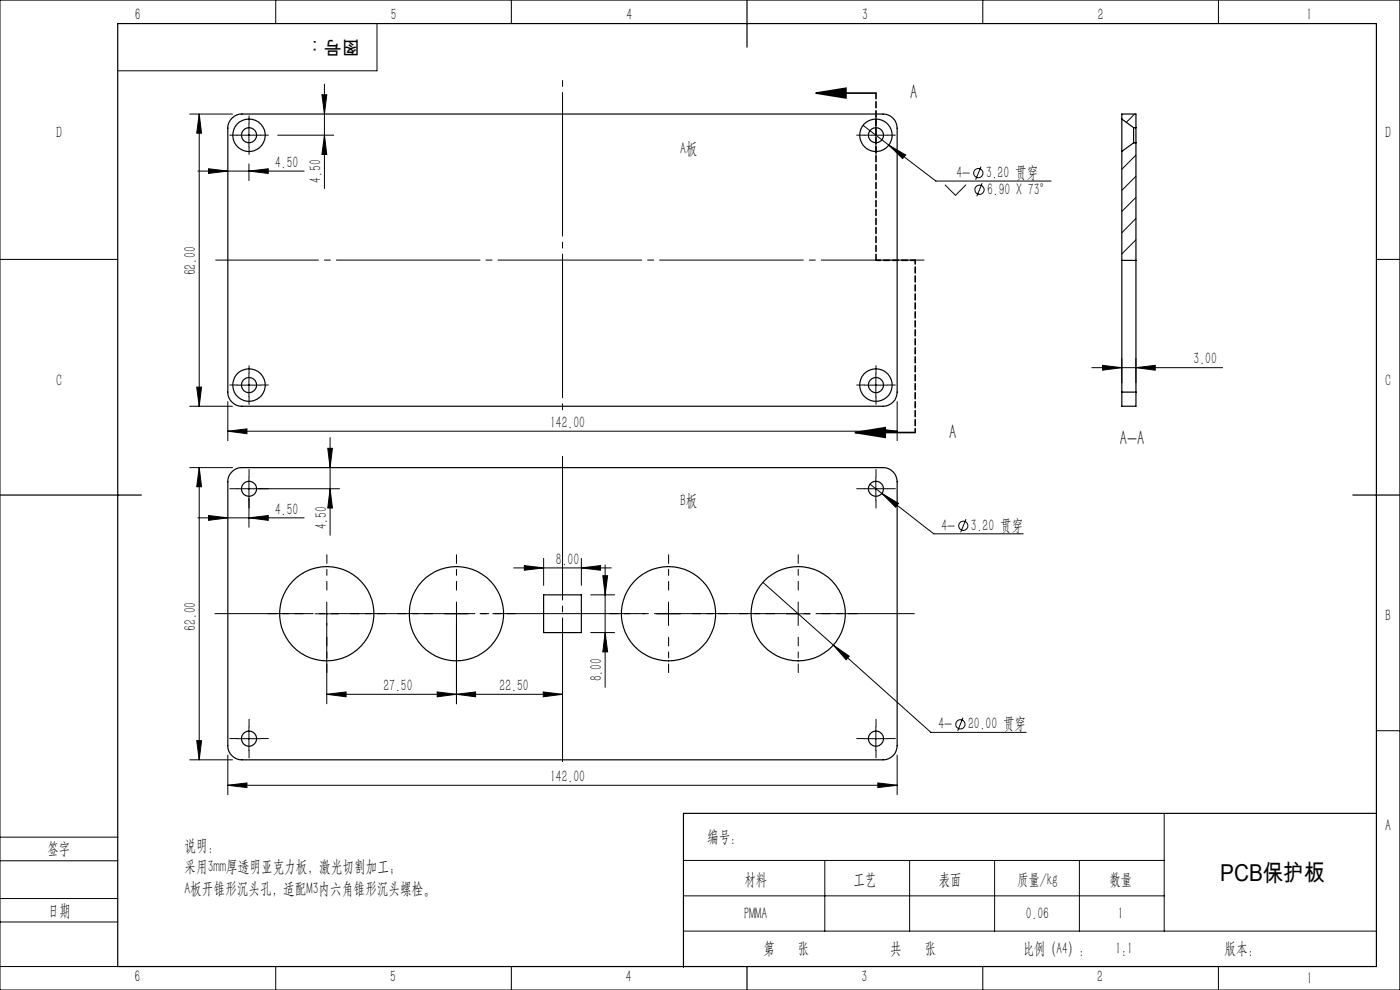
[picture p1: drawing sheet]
<svg xmlns="http://www.w3.org/2000/svg" width="297mm" height="210mm" viewBox="0 0 297 210" stroke-linecap="round" stroke-linejoin="round" font-family="sans-serif">
<g fill="none" stroke="#000" stroke-width=".21">
<path d="M0 0h297v210h-297zM58.5 0v5M68.8 17.8v22.2M108.5 0v5M208.5 0v5M258.5 0v5M40.3 24.2h9M42 36.3h22.5M42.3 24.2l.5 4h-1.1zM42.3 24.2v62M44.2 35.8l4.1 .5-4.1 .5zM50.3 28.7h5"/>
<path d="M52.8 36.3l4.1-.5v1zM52.8 26.2v5M52.8 34.8v3.5M58.9 28.7h11.9M68.3 20.1h1l-.5 4.1zM68.8 28.7l.5 4.1h-1zM183.1 26.6l5.5 4.2M183.3 28.7h5M185.8 26.2v5M188.6 30.8l3.5 2.1-.6 .7zM188.6 30.8l9.9 7.6h24.5M200.4 39.2l2.3 2.2 2.2-2.2"/>
<path d="M208.1 35.3l-1.1 2.8M208.4 38.9l-1.2 2.8M240.7 24.2l-1.8 1.8M241 32.9l-3 3M241 37.4l-3 3M0 55h25M241 41.9l-3 3M241 46.3l-3 3.1M241 50.9l-3 3M292 55h5M52.8 79.2v5M185.8 79.2v5"/>
<path d="M231.6 78h27.8M233.9 77.5l4.1 .5-4.1 .5zM238 76v5.2M241 78l4.1-.5v1zM241 76v5.2M40.3 86.2h9M40.3 99.2h9M41.7 82.1h1.1l-.5 4.1zM42.3 99.2l.5 4h-1.1zM42.3 99.2v62M48.3 91.5l4.1-.5v1zM48.3 85.2v8.3"/>
<path d="M48.3 91.5h142M50.3 81.7h5M69.5 95.1h1l-.5 4.1zM70 92.8v20.8M183.3 81.7h5M186.2 91l4.1 .5-4.1 .5zM190.3 85.2v8.3M42 109.8h22.5M44.2 109.4l4.1 .4-4.1 .6zM50.3 103.7h21.7M52.8 109.8l4.1-.4v1zM52.8 101.2v10.7"/>
<path d="M70 103.7l.5 4.1h-1zM111.2 120l4.1 .5-4.1 .5zM115.3 118.5v5.7M123.3 118.5v5.7M128.4 119.8v26M183.3 103.7h5M184.6 102.7l13.5 10.5h19M185.8 101.2v5M187.1 104.7l3.5 2.1-.6 .8zM204.9 110.1l-1.1 2.8M66.8 130.2h5M69.3 127.7v21.6"/>
<path d="M94.3 130.2h5M96.8 127.7v21.6M109 120.5h20.7M123.3 120.5l4.1-.5v1zM125.3 126.2h5.1M125.3 134.2h5.1M127.9 122.1h1l-.5 4.1zM128.4 134.2l.5 4.1h-1zM139.3 130.2h5M141.8 127.7v5M161.9 123.5l14.9 13.3M166.8 130.2h5"/>
<path d="M169.3 127.7v5M176.8 136.8l3.4 2.4-.7 .7zM176.8 136.8l20.7 18.6h20.2M41.7 157.1h1.1l-.5 4.1zM50.3 156.7h5M52.8 154.2v5M69.3 147.3l4.1-.5v1zM69.3 147.3h50M92.7 146.8l4.1 .5-4.1 .5zM96.8 147.3l4.1-.5v1zM115.3 146.8l4 .5-4 .5zM183.3 156.7h5"/>
<path d="M185.8 154.2v5M204.3 152.3l-1.1 2.7M292 155h5M0 177.6h25M40.3 161.2h9M48.3 166.6l4.1-.5v1zM48.3 160.2v8.4M48.3 166.6h142M186.2 166.1l4.1 .5-4.1 .5zM190.3 160.2v8.4M0 182.6h25M0 190.6h25"/>
<path d="M0 195.6h25M0 205h25M58.5 205v5M108.5 205v5M208.5 205v5M258.5 205v5"/>
<circle cx="207.5" cy="36.7" r=".98"/>
<circle cx="207.8" cy="40.3" r=".98"/>
<circle cx="204.4" cy="111.5" r=".98"/>
<circle cx="203.7" cy="153.7" r=".98"/>
</g>
<path d="M173.1 19.7l6.4-1v2.1zM173.1 19.7h12.7M181.4 91.7l6.4-1v2.1zM181.4 91.7h12.7" fill="none" stroke="#000" stroke-width=".35"/>
<path d="M194 130.2h-148.4" fill="none" stroke="#000" stroke-width=".21" stroke-dasharray="30.5 1.3 1.3 1.3" stroke-dashoffset="9.6"/>
<path d="M196 55.2h-150.3" fill="none" stroke="#000" stroke-width=".21" stroke-dasharray="30.5 1.3 1.3 1.3" stroke-dashoffset="8.7"/>
<path d="M119.3 95.7v66.9" fill="none" stroke="#000" stroke-width=".21" stroke-dasharray="30.5 1.3 1.3 1.3" stroke-dashoffset="-1.1"/>
<path d="M119.3 16.4v71.2" fill="none" stroke="#000" stroke-width=".21" stroke-dasharray="30.5 1.3 1.3 1.3" stroke-dashoffset="-3.3"/>
<g fill="none" stroke="#000" stroke-width=".21" stroke-dasharray="30.5 1.3 1.3 1.3">
<path d="M50.3 28.7h-1.6M52.8 26.2v-1.6M52.8 31.2v1.6M55.3 28.7h1.6M183.3 28.7h-1.6M185.8 26.2v-1.6M185.8 31.2v1.6M188.3 28.7h1.6M52.8 79.2v-1.6M185.8 79.2v-1.6M50.3 81.7h-1.6M52.8 84.2v1.6"/>
<path d="M55.3 81.7h1.6M183.3 81.7h-1.6M185.8 84.2v1.6M188.3 81.7h1.6M50.3 103.7h-1.6M52.8 101.2v-1.6M52.8 106.2v1.6M55.3 103.7h1.6M183.3 103.7h-1.6M185.8 101.2v-1.6M185.8 106.2v1.6M188.3 103.7h1.6"/>
<path d="M50.3 156.7h-1.6M52.8 154.2v-1.6M52.8 159.2v1.6M55.3 156.7h1.6M183.3 156.7h-1.6M185.8 154.2v-1.6M185.8 159.2v1.6M188.3 156.7h1.6"/>
</g>
<g fill="none" stroke="#000" stroke-width=".21" stroke-dasharray="30.5 1.3 1.3 1.3" stroke-dashoffset="28.6">
<path d="M64.3 130.2h-7.5M69.3 125.2v-7.5M69.3 135.2v7.5M74.3 130.2h7.5M91.8 130.2h-7.5M96.8 125.2v-7.5M96.8 135.2v7.5M101.8 130.2h7.5M136.8 130.2h-7.5M141.8 125.2v-7.5M141.8 135.2v7.5M146.8 130.2h7.5"/>
<path d="M164.3 130.2h-7.5M169.3 125.2v-7.5M169.3 135.2v7.5M174.3 130.2h7.5"/>
</g>
<path d="M185.8 19.7v35.5" fill="none" stroke="#000" stroke-width=".35" stroke-dasharray="1.3 .6"/>
<path d="M185.8 55.2h8.4" fill="none" stroke="#000" stroke-width=".35" stroke-dasharray="1.3 .6" stroke-dashoffset=".3"/>
<path d="M194.2 55.2v36.5" fill="none" stroke="#000" stroke-width=".35" stroke-dasharray="1.3 .6" stroke-dashoffset=".5"/>
<g fill="none" stroke="#000" stroke-width=".25">
<path d="M25 5h267v200h-267zM158.5 0v10M49.2 25.1a2.73 2.73 0 0 1 2.1-.9h136a3 3 0 0 1 3 3v56a3 3 0 0 1-3 3h-136a3 3 0 0 1-3-3v-56a2.73 2.73 0 0 1 .9-2.1zM238 25.3v6.8M238 25.3v-1.1h3v2.9M238 25.3l2.5 1.8M238 32.1v51.1M240.5 27.1v3.2M240.5 27.1h.5M240.5 30.3h.5M240.5 30.3l-2.5 1.8M241 27.1v3.2"/>
<path d="M241 30.3v52.9M238 55.2h3M238 83.2v3h3v-3M238 83.2h3M0 105h30M49.2 100.1a2.73 2.73 0 0 1 2.1-.9h136a3 3 0 0 1 3 3v56a3 3 0 0 1-3 3h-136a3 3 0 0 1-3-3v-56a2.73 2.73 0 0 1 .9-2.1zM287 105h10M115.3 126.2h8v8h-8zM292 172.5h-147v32.7M158.5 205v5"/>
<circle cx="52.8" cy="28.7" r="3.4"/>
<circle cx="52.8" cy="28.7" r="1.6"/>
<circle cx="185.8" cy="28.7" r="3.4"/>
<circle cx="185.8" cy="28.7" r="1.6"/>
<circle cx="52.8" cy="81.7" r="3.5"/>
<circle cx="52.8" cy="81.7" r="1.6"/>
<circle cx="185.8" cy="81.7" r="3.5"/>
<circle cx="185.8" cy="81.7" r="1.6"/>
<circle cx="52.8" cy="103.7" r="1.6"/>
<circle cx="185.8" cy="103.7" r="1.6"/>
<circle cx="69.3" cy="130.2" r="10"/>
<circle cx="96.8" cy="130.2" r="10"/>
<circle cx="141.8" cy="130.2" r="10"/>
<circle cx="169.3" cy="130.2" r="10"/>
<circle cx="52.8" cy="156.7" r="1.6"/>
<circle cx="185.8" cy="156.7" r="1.6"/>
</g>
<path d="M80 5v10h-55M247 172.5v25M145 190h102M145 182.5h102M145 197.5h147M175 182.5v15M193 182.5v15M211 182.5v15M229 182.5v15" fill="none" stroke="#0a0605" stroke-width=".21"/>
<g fill="#000">
<path d="M173.1 19.7l6.4-1v2.1zM181.4 91.7l6.4-1v2.1z"/>
<path d="M52.8 36.3l4.1-.5v1zM44.2 35.8l4.1 .5-4.1 .5zM52.8 109.8l4.1-.4v1zM44.2 109.4l4.1 .4-4.1 .6zM241 78l4.1-.5v1zM233.9 77.5l4.1 .5-4.1 .5z"/>
<path d="M188.6 30.8l2.9 2.8 .6-.7zM187.1 104.7l2.9 2.9 .6-.8zM176.8 136.8l2.7 3.1 .7-.7zM48.3 166.6l4.1-.5v1zM186.2 166.1l4.1 .5-4.1 .5zM48.3 91.5l4.1-.5v1zM186.2 91l4.1 .5-4.1 .5zM69.3 147.3l4.1-.5v1zM92.7 146.8l4.1 .5-4.1 .5zM96.8 147.3l4.1-.5v1zM115.3 146.8l4 .5-4 .5z"/>
<path d="M41.7 82.1h1.1l-.5 4.1zM42.3 24.2l.5 4h-1.1zM68.8 28.7l.5 4.1h-1zM68.3 20.1h1l-.5 4.1zM70 103.7l.5 4.1h-1zM69.5 95.1h1l-.5 4.1z"/>
<path d="M111.2 120l4.1 .5-4.1 .5zM123.3 120.5l4.1-.5v1z"/>
<path d="M127.9 122.1h1l-.5 4.1zM128.4 134.2l.5 4.1h-1zM42.3 99.2l.5 4h-1.1zM41.7 157.1h1.1l-.5 4.1z"/>
</g>
<text font-size="4.9" x="258.9" y="186.9">PCB保护板</text>
<g font-size="4.4">
<text x="193.1" y="21.1">A</text>
<text x="201.4" y="93.1">A</text>
<text x="237.6" y="94.5">A-A</text>
</g>
<text font-size="3.9" x="76.4" y="8.7" transform="rotate(-180 76.4 8.7)">图号：</text>
<g font-size="3.5">
<text x="28.6" y="4.3">6</text>
<text x="82.9" y="4.3">5</text>
<text x="132.9" y="4.3">4</text>
<text x="182.9" y="4.3">3</text>
<text x="232.9" y="4.3">2</text>
<text x="277.1" y="4.3">1</text>
<text x="11.9" y="29.3">D</text>
<text x="293.9" y="29.3">D</text>
<text x="58.4" y="35.6">4.50</text>
<text x="144.3" y="32.6">A板</text>
<text x="68.1" y="38.7" transform="rotate(-90 68.1 38.7)">4.50</text>
<text x="202.9" y="37.7">4-</text>
<text x="209.2" y="37.7">3.20 贯穿</text>
<text x="209.4" y="41.3">6.90 X 73°</text>
<text x="41.6" y="58.4" transform="rotate(-90 41.6 58.4)">62.00</text>
<text x="253.2" y="77.3">3.00</text>
<text x="11.9" y="81.8">C</text>
<text x="293.9" y="81.8">C</text>
<text x="116.7" y="90.8">142.00</text>
<text x="144.3" y="107.3">B板</text>
<text x="58.4" y="109.1">4.50</text>
<text x="69.3" y="112.3" transform="rotate(-90 69.3 112.3)">4.50</text>
<text x="199.7" y="112.6">4-</text>
<text x="206" y="112.6">3.20 贯穿</text>
<text x="117.9" y="119.7">8.00</text>
<text x="293.9" y="131.8">B</text>
<text x="41.6" y="133.8" transform="rotate(-90 41.6 133.8)">62.00</text>
<text x="81.4" y="146.6">27.50</text>
<text x="106" y="146.6">22.50</text>
<text x="127.7" y="144.5" transform="rotate(-90 127.7 144.5)">8.00</text>
<text x="199.1" y="154.7">4-</text>
<text x="205.4" y="154.7">20.00 贯穿</text>
<text x="116.7" y="165.9">142.00</text>
<text x="150.1" y="178.6">编号：</text>
<text x="293.9" y="176.3">A</text>
<text x="10.1" y="181.1">签字</text>
<text x="39.1" y="180.5">说明：</text>
<text x="39.1" y="185">采用3mm厚透明亚克力板，激光切割加工；</text>
<text x="39.1" y="189.6">A板开锥形沉头孔，适配M3内六角锥形沉头螺栓。</text>
<text x="157.9" y="187.8">材料</text>
<text x="181.1" y="187.8">工艺</text>
<text x="199.2" y="187.8">表面</text>
<text x="215.8" y="187.8">质量/kg</text>
<text x="235.4" y="187.8">数量</text>
<text x="10.2" y="194.2">日期</text>
<text x="157.9" y="195">PMMA</text>
<text x="217.6" y="195">0.06</text>
<text x="237.2" y="195">1</text>
<text x="161.9" y="202.3">第</text>
<text x="169.3" y="202.3">张</text>
<text x="188.9" y="202.3">共</text>
<text x="196.2" y="202.3">张</text>
<text x="217" y="202.3">比例（A4）：</text>
<text x="236.6" y="202.3">1:1</text>
<text x="259.8" y="202.3">版本：</text>
<text x="28.5" y="208.4">6</text>
<text x="82.8" y="208.4">5</text>
<text x="132.8" y="208.4">4</text>
<text x="182.8" y="208.4">3</text>
<text x="232.8" y="208.4">2</text>
<text x="277.3" y="208.8">1</text>
</g>
</svg>
